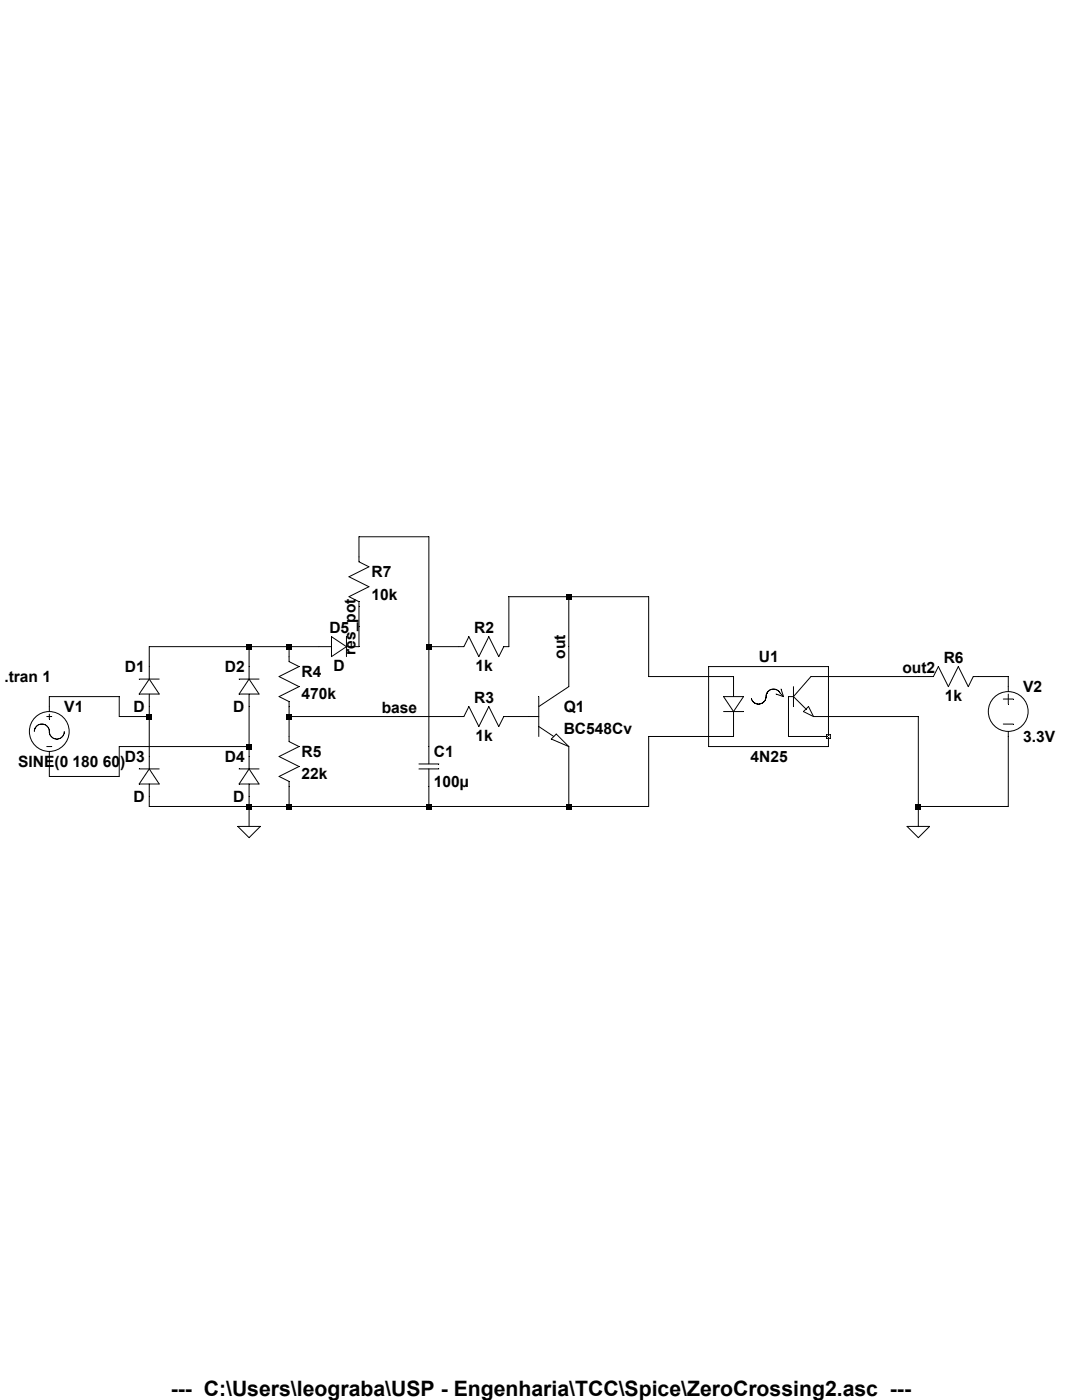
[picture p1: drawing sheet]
<svg xmlns="http://www.w3.org/2000/svg" width="216mm" height="279mm" viewBox="0 0 216 279" stroke-linecap="round" stroke-linejoin="round" font-family="sans-serif">
<path d="M27.8 135.5h4" fill="none" stroke="#000" stroke-width=".2"/>
<path d="M27.8 138.5h4" fill="none" stroke="#000" stroke-width=".2"/>
<path d="M29.8 135.5l-2 3" fill="none" stroke="#000" stroke-width=".2"/>
<path d="M29.8 135.5l2 3" fill="none" stroke="#000" stroke-width=".2"/>
<path d="M29.8 138.5v2.5" fill="none" stroke="#000" stroke-width=".2"/>
<path d="M29.8 133v2.5" fill="none" stroke="#000" stroke-width=".2"/>
<g fill="none" stroke="#000" stroke-width=".2">
<path d="M47.7 135.5h4M49.7 133v2.5M49.7 138.5v2.5M49.7 135.5l2 3h-4zM57.7 131v1l2 1-4 2 4 2-4 2 2 1v1M63.6 129.1h2.5M66.1 127.1l3 2-3 1.9zM69.1 127.1v3.9M69.1 129.1h2.5M91.6 129.1h1l1-2 1.9 3.9 2-3.9 2 3.9 1-1.9h1M107.5 139v8M113.5 137l-6 4"/>
<path d="M6.9 146a1.51 1.51 0 0 1 1.6-1.5 1.51 1.51 0 0 1 1.4 1.8 1.5 1.5 0 0 0 1.6 1.2 1.5 1.5 0 0 0 1.3-1.5M9.3 143h1M9.3 149h1M9.8 141v1M9.8 142.5v1M9.8 150v1M27.8 153.5h4M29.8 151v2.5M29.8 156.5v2.4M29.8 153.5l2 3h-4zM47.7 153.5h4M49.7 151v2.5"/>
<path d="M49.7 156.5v2.4M49.7 153.5l2 3h-4zM57.7 147v1l2 1-4 2 4 2-4 2 2 1v1M83.6 153.5h4M83.6 152.5h4M85.6 149v3.5M85.6 153.5v3.5M91.6 143h1l1-2 1.9 4 2-4 2 4 1-2h1M105.5 143h2M107.5 145l3 2M110 147.5l1-1 2.5 2.5z"/>
<circle cx="9.8" cy="146" r="4"/>
</g>
<path d="M141.4 133h23.9v16h-23.9z" fill="#fff"/>
<g fill="none" stroke="#000" stroke-width=".2">
<path d="M141.4 133h23.9v16h-23.9zM141.4 135h5v4M144.4 139h4l-2 3zM154.9 138.5l1.4 .5M155.7 138.3a1.5 1.5 0 0 0-1.7-.7 1.5 1.5 0 0 0-1.2 1.4 1.49 1.49 0 0 1-1.2 1.5 1.49 1.49 0 0 1-1.7-1M155.9 138.5l.4 .5M155.9 137.5l.4 1.5M158.3 139h-1v8h8M158.3 139l2.5 2.5M158.3 137v4M165.3 135h-3.5l-3.5 4M144.4 142h4"/>
<path d="M146.4 142v5h-5M160.3 142l1-1 1 2zM162.3 143h3M164.9 146.6h.8v.8h-.8z"/>
</g>
<g fill="none" stroke="#000" stroke-width=".2">
<path d="M113.5 119.1v17.9M49.7 129.1v3.9M57.7 129.1v1.9M63.6 129.1h-33.8v3.9M71.6 129.1v-9l-2-1 4-2-4-2 4-2-2-1v-5h14v41.9M85.6 129.1h6M101.5 129.1v-10h27.9v15.9h12M165.3 135h20.9l1-2 2 4 2-4 2 4 1-2h7v3M200.2 139.5h2M201.2 138.5v2M9.8 141v-2h14v4h6M29.8 141v10"/>
<path d="M49.7 141v10M49.7 158.9v6M49.7 149h-25.9v6h-14v-4M57.7 141v6M57.7 157v4M57.7 143h33.9M85.6 157v4M101.5 143h4M113.5 149v12M141.4 147h-12v14h-99.6v-2.1M165.3 143h17.9v21.9M200.2 144.5h2"/>
<path d="M201.2 146v15h-18M47.5 164.9h4.4l-2.2 2.3zM181 164.9h4.5l-2.3 2.3z"/>
<circle cx="201.2" cy="142" r="4"/>
</g>
<path d="M113 118.6h1v1h-1zM49.2 128.5h1v1.1h-1zM57.2 128.5h1v1.1h-1zM85.1 128.5h1v1.1h-1zM29.3 142.5h1v1h-1zM49.2 148.5h1v1h-1zM57.2 142.5h1v1h-1zM49.2 160.4h1v1.1h-1zM57.2 160.4h1v1.1h-1zM85.1 160.4h1v1.1h-1zM113 160.4h1v1.1h-1zM182.7 160.4h1.1v1.1h-1.1z" fill="#000"/>
<text font-size="4.2" x="34.1" y="278.6">--- C:\Users\leograba\USP - Engenharia\TCC\Spice\ZeroCrossing2.asc ---</text>
<g font-size="3.1">
<text x="74.1" y="115.2">R7</text>
<text x="74.1" y="119.7">10k</text>
<text x="65.7" y="126.4">D5</text>
<text x="70.9" y="130.7" transform="rotate(-90 70.9 130.7)">res_pot</text>
<text x="94.6" y="126.4">R2</text>
<text x="112.8" y="131.5" transform="rotate(-90 112.8 131.5)">out</text>
<text x=".9" y="136.1">.tran 1</text>
<text x="24.9" y="134.1">D1</text>
<text x="44.9" y="134.1">D2</text>
<text x="60.2" y="135.1">R4</text>
<text x="66.5" y="133.8">D</text>
<text x="94.9" y="133.8">1k</text>
<text x="151.4" y="132.1">U1</text>
<text x="180.1" y="134.3">out2</text>
<text x="188.3" y="132.4">R6</text>
<text x="12.8" y="142.1">V1</text>
<text x="26.6" y="142.1">D</text>
<text x="46.5" y="142.1">D</text>
<text x="60.2" y="139.6">470k</text>
<text x="76.2" y="142.3">base</text>
<text x="94.6" y="140.3">R3</text>
<text x="112.5" y="142.1">Q1</text>
<text x="188.6" y="139.8">1k</text>
<text x="204.2" y="138.1">V2</text>
<text x="94.9" y="147.8">1k</text>
<text x="112.5" y="146.6">BC548Cv</text>
<text x="204.2" y="148">3.3V</text>
<text x="3.6" y="153.2">SINE(0 180 60)</text>
<text x="24.9" y="152">D3</text>
<text x="44.9" y="152">D4</text>
<text x="60.2" y="151">R5</text>
<text x="60.2" y="155.5">22k</text>
<text x="86.6" y="151">C1</text>
<text x="149.8" y="152">4N25</text>
<text x="26.6" y="160">D</text>
<text x="46.5" y="160">D</text>
<text x="86.6" y="157">100µ</text>
</g>
</svg>
